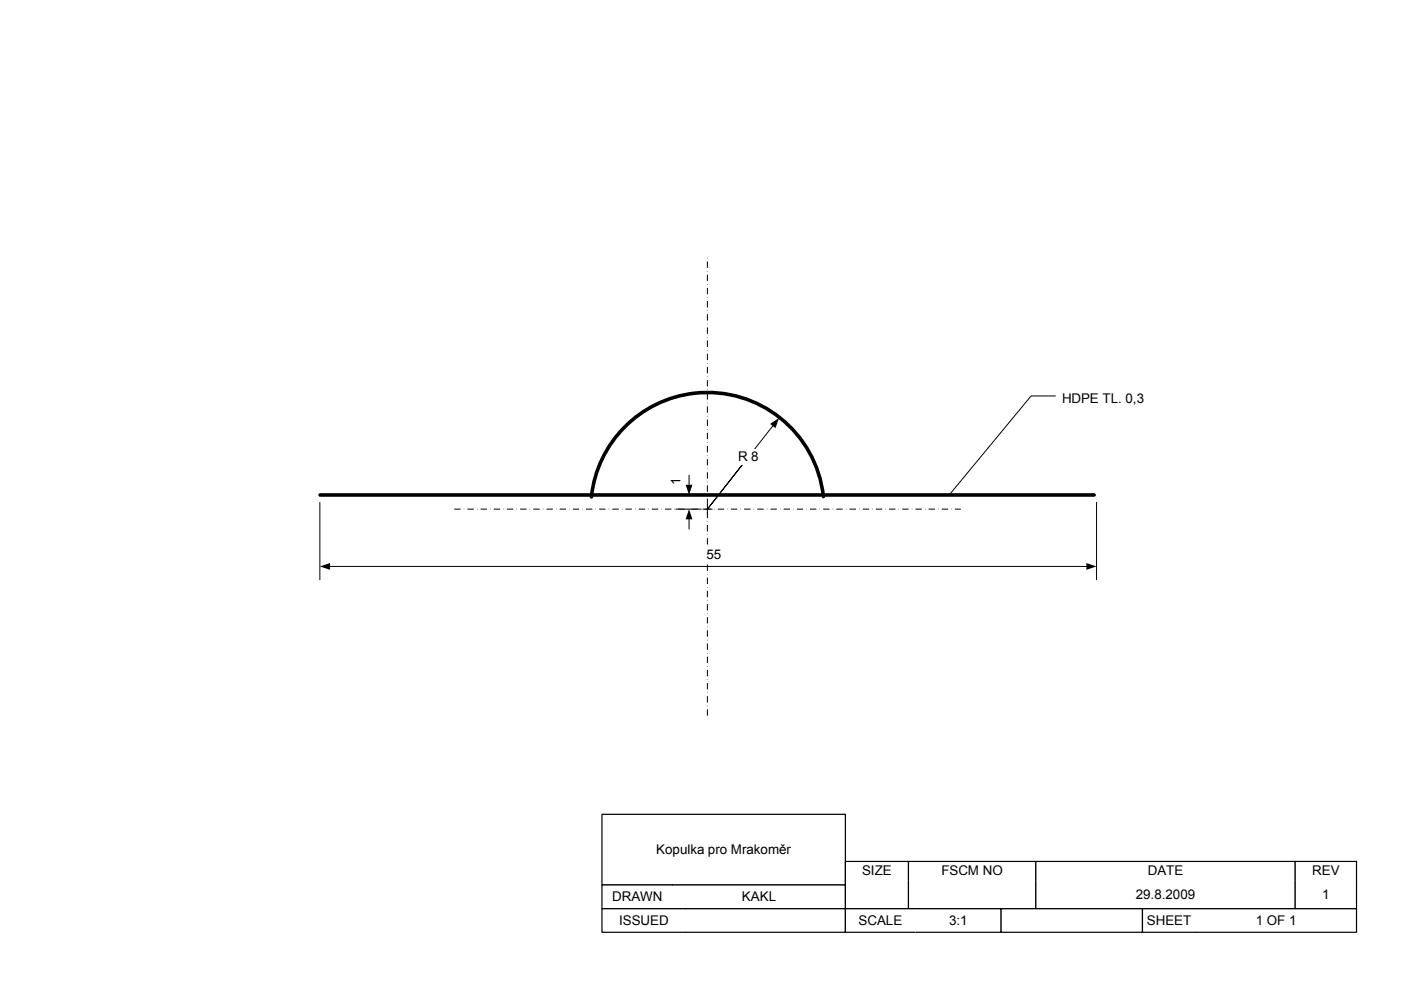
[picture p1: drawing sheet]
<svg xmlns="http://www.w3.org/2000/svg" width="297mm" height="210mm" viewBox="0 0 297 210" stroke-linecap="round" stroke-linejoin="round" font-family="sans-serif">
<path d="M164 90.2l-14 17.8 8.7-11.1M149 108h2zM150 107v2z" fill="none" stroke="#000" stroke-width=".21"/>
<path d="M163.3 89.9l1.9-1.3-.8 2.2z" fill="#000"/>
<path d="M156.4 95.2h4.4v3.4h-4.4z" fill-rule="evenodd" fill="#fff"/>
<path d="M174.6 105.3a24.7 24.7 0 0 0-24.7-22.1 24.7 24.7 0 0 0-24.5 22.2" fill="none" stroke="#000" stroke-width=".76"/>
<path d="M96.3 108h107.4M150 151.8v-97.5" fill="none" stroke="#000" stroke-width=".21" stroke-dasharray="1.4 .7 .1 .7" stroke-linecap="butt"/>
<path d="M143.3 108h5.3zM127.7 105h21.2z" fill-rule="evenodd" fill="#fff"/>
<path d="M127.7 105h21.2zM143.3 108h5.3zM146.1 100.8v2.2M146.1 110v2.2" fill="none" stroke="#000" stroke-width=".21"/>
<path d="M146.1 108l.7 2.2h-1.4zM145.4 102.8h1.4l-.7 2.2z" fill="#000"/>
<path d="M141.7 101.5h3.4v1.5h-3.4z" fill-rule="evenodd" fill="#fff"/>
<path d="M67.9 105h164.1" fill="none" stroke="#000" stroke-width=".76"/>
<path d="M127.6 172.7h51.6v15h-51.6z" fill-rule="evenodd" fill="#fff"/>
<path d="M127.6 172.7h51.6v15h-51.6z" fill="none" stroke="#000" stroke-width=".25"/>
<path d="M179.2 182.7h13.4v4h-13.4z" fill-rule="evenodd" fill="#fff"/>
<path d="M179.2 186.7v-4h13.4v4" fill="none" stroke="#000" stroke-width=".25"/>
<path d="M192.6 182.7h27v4h-27z" fill-rule="evenodd" fill="#fff"/>
<path d="M192.6 186.7v-4h27v4" fill="none" stroke="#000" stroke-width=".25"/>
<path d="M219.6 182.7h55v4h-55z" fill-rule="evenodd" fill="#fff"/>
<path d="M219.6 186.7v-4h55v4" fill="none" stroke="#000" stroke-width=".25"/>
<path d="M274.6 182.7h13v4h-13z" fill-rule="evenodd" fill="#fff"/>
<path d="M274.6 186.7v-4h13v4" fill="none" stroke="#000" stroke-width=".25"/>
<path d="M127.6 187.7h15v5h-15z" fill-rule="evenodd" fill="#fff"/>
<path d="M142.6 187.7h-15v5h15" fill="none" stroke="#000" stroke-width=".25"/>
<path d="M142.6 187.7h36.6v5h-36.6z" fill-rule="evenodd" fill="#fff"/>
<path d="M142.6 187.7h36.6v5h-36.6" fill="none" stroke="#000" stroke-width=".25"/>
<path d="M179.2 186.7h13.4v6h-13.4z" fill-rule="evenodd" fill="#fff"/>
<path d="M179.2 186.7v6h13.4v-6" fill="none" stroke="#000" stroke-width=".25"/>
<path d="M192.6 186.7h27v6h-27z" fill-rule="evenodd" fill="#fff"/>
<path d="M192.6 186.7v6h27v-6" fill="none" stroke="#000" stroke-width=".25"/>
<path d="M219.6 186.7h55v6h-55z" fill-rule="evenodd" fill="#fff"/>
<path d="M219.6 186.7v6h55v-6" fill="none" stroke="#000" stroke-width=".25"/>
<path d="M274.6 186.7h13v6h-13z" fill-rule="evenodd" fill="#fff"/>
<path d="M274.6 186.7v6h13v-6" fill="none" stroke="#000" stroke-width=".25"/>
<path d="M127.6 192.7h17.9v5h-17.9z" fill-rule="evenodd" fill="#fff"/>
<path d="M145.5 192.7h-17.9v5h17.9" fill="none" stroke="#000" stroke-width=".25"/>
<path d="M145.4 192.7h33.8v5h-33.8z" fill-rule="evenodd" fill="#fff"/>
<path d="M145.4 192.7h33.8v5h-33.8" fill="none" stroke="#000" stroke-width=".25"/>
<path d="M179.2 192.7h14.9v5h-14.9z" fill-rule="evenodd" fill="#fff"/>
<path d="M194.1 192.7h-14.9v5h14.9" fill="none" stroke="#000" stroke-width=".25"/>
<path d="M194.1 192.7h18.2v5h-18.2z" fill-rule="evenodd" fill="#fff"/>
<path d="M194.1 192.7h18.2v5h-18.2" fill="none" stroke="#000" stroke-width=".25"/>
<path d="M212.3 192.7h29.9v5h-29.9z" fill-rule="evenodd" fill="#fff"/>
<path d="M212.3 192.7h29.9v5h-29.9z" fill="none" stroke="#000" stroke-width=".25"/>
<path d="M242.2 192.7h11.4v5h-11.4z" fill-rule="evenodd" fill="#fff"/>
<path d="M253.6 192.7h-11.4v5h11.4" fill="none" stroke="#000" stroke-width=".25"/>
<path d="M253.6 192.7h34v5h-34z" fill-rule="evenodd" fill="#fff"/>
<path d="M253.6 192.7h34v5h-34" fill="none" stroke="#000" stroke-width=".25"/>
<path d="M67.8 106.6v16.4zM232.5 106.6v16.4z" fill-rule="evenodd" fill="#fff"/>
<path d="M67.8 106.6v16.4zM232.5 106.6v16.4zM69.8 120.1h160.7" fill="none" stroke="#000" stroke-width=".21"/>
<path d="M230.3 119.4l2.2 .7-2.2 .8zM67.8 120.1l2.2-.7v1.5z" fill="#000"/>
<path d="M147.3 116h5.5v3.5h-5.5z" fill-rule="evenodd" fill="#fff"/>
<path d="M223.8 84h-5.2l-17.4 21" fill="none" stroke="#000" stroke-width=".21"/>
<g font-size="2.8">
<text x="225.2" y="85.6">HDPE TL. 0,3</text>
<text x="156.5" y="97.7">R 8</text>
<text x="144.3" y="102.9" transform="rotate(-90 144.3 102.9)">1</text>
<text x="149.8" y="118.6">55</text>
<text x="139.1" y="181.2">Kopulka pro Mrakoměr</text>
<text x="182.8" y="185.7">SIZE</text>
<text x="199.6" y="185.7">FSCM NO</text>
<text x="243.4" y="185.7">DATE</text>
<text x="278.2" y="185.7">REV</text>
<text x="129.8" y="191.2">DRAWN</text>
<text x="157.3" y="191.2">KAKL</text>
<text x="240.8" y="190.7">29.8.2009</text>
<text x="280.3" y="190.7">1</text>
<text x="131.3" y="196.2">ISSUED</text>
<text x="182" y="196.2">SCALE</text>
<text x="201.2" y="196.2">3:1</text>
<text x="243.2" y="196.2">SHEET</text>
<text x="266.3" y="196.2">1 OF 1</text>
</g>
</svg>
